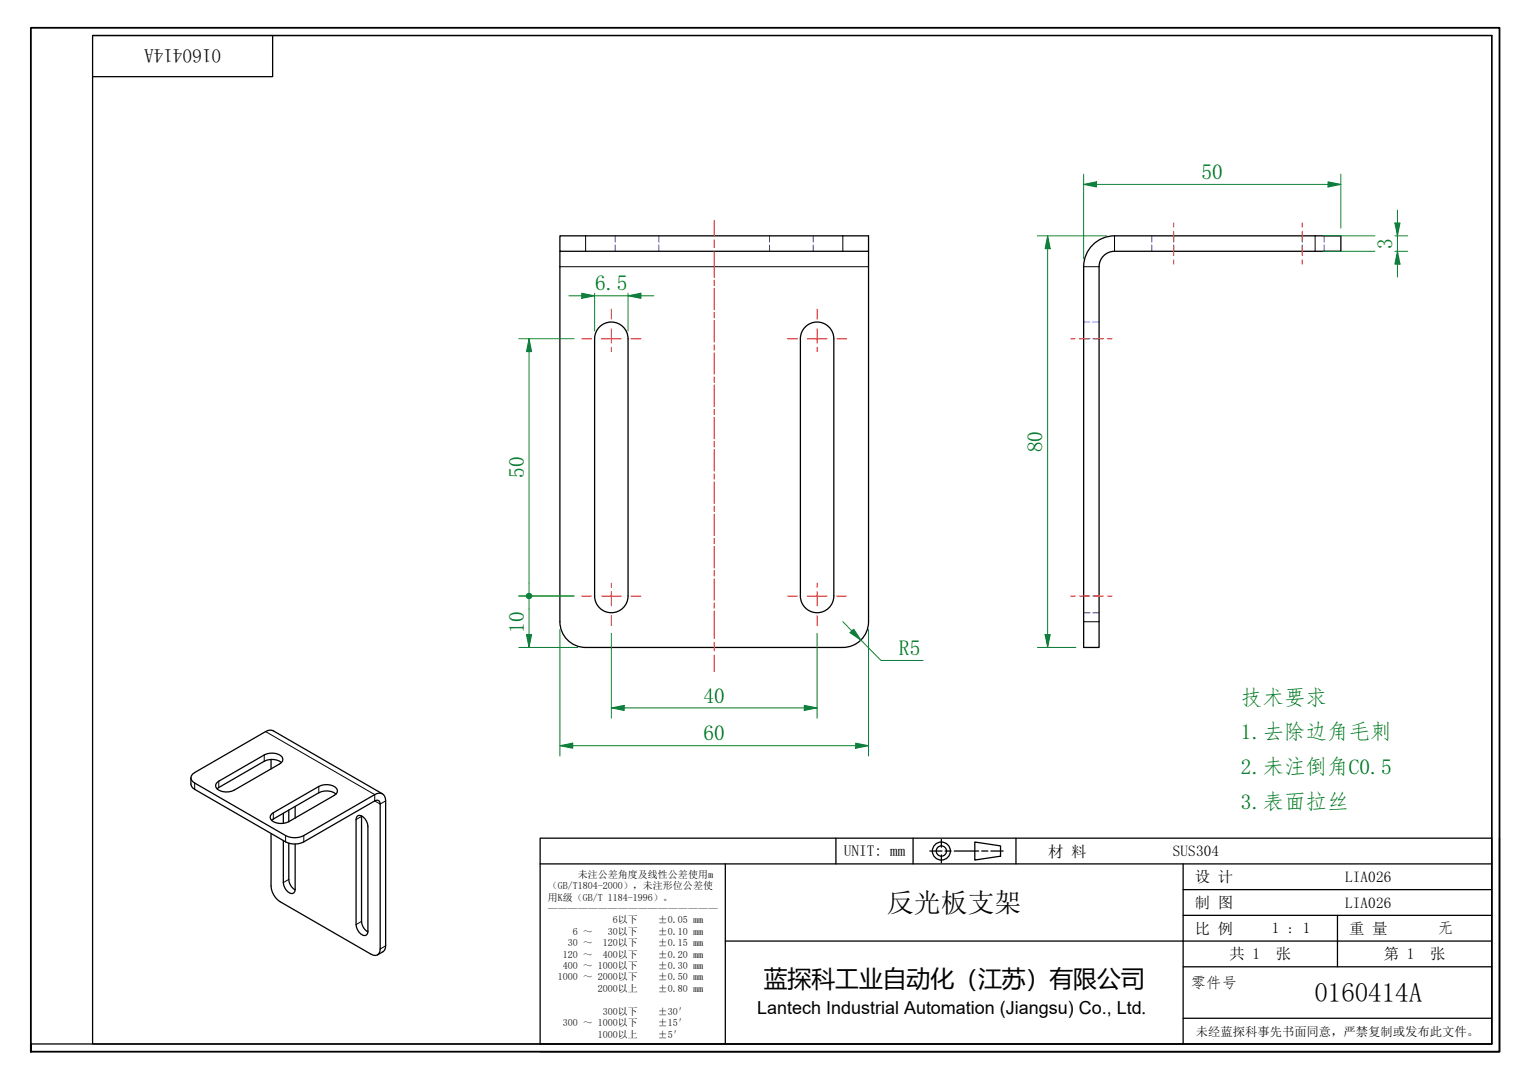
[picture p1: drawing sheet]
<svg xmlns="http://www.w3.org/2000/svg" width="297mm" height="210mm" viewBox="0 0 297 210" stroke-linecap="round" stroke-linejoin="round" font-family="sans-serif">
<g fill="none" stroke="#00f" stroke-width=".19">
<path d="M119.6 45.8v1.2M119.6 47.6v1.2M128.1 45.8v1.2M128.1 47.6v1.2M149.6 45.8v1.2M149.6 47.6v1.2M158.1 45.8v1.2M158.1 47.6v1.2M223.9 45.8v1.2M223.9 47.6v1.2M257.4 45.8v1.2M257.4 47.6v1.2"/>
<path d="M210.7 62.6h1.2M212.5 62.6h1.2M210.7 119.1h1.2M212.5 119.1h1.2"/>
</g>
<g fill="none" stroke="#000" stroke-width=".25">
<path d="M108.8 45.8h60v3h-60zM108.8 48.8v72a5 5 0 0 0 5 5h50a5 5 0 0 0 5-5v-72M212.4 47.6a6 6 0 0 1 4.3-1.8h44v3h-44a3 3 0 0 0-3 3v74h-3v-74a6 6 0 0 1 1.7-4.2zM116.5 63.5a3.2 3.2 0 0 1 3.6-.7 3.2 3.2 0 0 1 2 3v50a3.3 3.3 0 0 1-3.3 3.3 3.3 3.3 0 0 1-3.2-3.3v-50a3.2 3.2 0 0 1 .9-2.3zM156.5 63.5a3.2 3.2 0 0 1 3.6-.7 3.2 3.2 0 0 1 2 3v50a3.3 3.3 0 0 1-3.3 3.3 3.3 3.3 0 0 1-3.2-3.3v-50a3.2 3.2 0 0 1 .9-2.3zM37.1 151.2l.1 1.6 .6 .6 17.7 10.2a3.9 3.9 0 0 0 3.6 0l13.7-7.9a.65 .65 0 0 1 .8-.1 .65 .65 0 0 1 .3 .7v28.1a1.08 1.08 0 0 1-.5 1.2 1.08 1.08 0 0 1-1.3-.1l-17.6-10.2a3.9 3.9 0 0 1-1.8-3.1v-10.2M42.2 152.1l9.2-5.4a3 3 0 0 1 3.5 .5 .9 .9 0 0 1-.5 1.3l-8.9 5.1a3 3 0 0 1-3.5-.5l-.1-.3zM52.7 147.6v1.8M52.8 158.2l9.2-5.3a3 3 0 0 1 3.5 .4 .9 .9 0 0 1-.5 1.3l-8.9 5.1a3 3 0 0 1-3.5-.4v-.7zM54.7 148.2a3.2 3.2 0 0 0-3.3-.2l-9.2 5.3M55.1 158.1v1.9M56.1 157.4v2.3"/>
<path d="M57.4 156.7v2.3M65.3 154.3a3.1 3.1 0 0 0-3.3-.2l-9.2 5.3M69.5 158.6a1.67 1.67 0 0 1 2 1.5v20.9l-.3 .7a1.67 1.67 0 0 1-1.9-1.5l-.1-20.9zM70.3 158.6v20.5a2.51 2.51 0 0 0 1.2 2M74.3 154.3l-21.2-12.3a1.49 1.49 0 0 0-1.5 .2l-13.8 7.9a1.08 1.08 0 0 0-.7 1.1 1.08 1.08 0 0 0 .7 1l17.7 10.2a3.9 3.9 0 0 0 3.6 0l13.7-8a1.29 1.29 0 0 1 1.5-.1 1.29 1.29 0 0 1 .7 1.4v28.1l-.3 .9-1.3 .9M55.1 163.4v8.1a2.2 2.2 0 0 0 1.7 2.2l.5-.4 .1-.4v-8.9M56.1 163.9v7a2.51 2.51 0 0 0 1.3 2.1"/>
</g>
<g fill="none" stroke="#000" stroke-width=".19">
<path d="M108.8 51.8h60M113.8 45.8v3M163.8 45.8v3M210.7 51.8h3M216.7 45.8v3M255.7 45.8v3M210.7 120.8h3M37.8 152.2v1.2M42.5 151.8v1.3M51.4 146.7v1.3M51.6 142.2l21.2 12.2v1.3l1.1 .6 1.1-.6M53.1 158v1.2"/>
<path d="M62 152.9v1.2M70.3 158.7l-1.1 .6M55.5 162.4v1.2M56.1 170.9l-1 .6M59.1 162.4v1.2M70.3 179.1l-1.1 .6M75 183.8l-1.1 .6"/>
</g>
<path d="M228.2 45.8v1.2M228.2 47.6v1.2M253.2 45.8v1.2M253.2 47.6v1.2M210.7 65.8h1.2M212.5 65.8h1.2M210.7 115.8h1.2M212.5 115.8h1.2" fill="none" stroke="#00f" stroke-width=".19"/>
<path d="M6 204.4v-1.5v1.5M6 202.9v-197.5h285.5v199h-285.5" fill="none" stroke="#000" stroke-width=".35"/>
<path d="M18 6.9h272v196h-272zM18 6.9h272M53 6.9v8h-35M290 6.9v196h-284" fill="none" stroke="#000" stroke-width=".25"/>
<g fill="none" stroke="#000" stroke-width=".25">
<path d="M105 162.9h185v40h-185zM105 167.9h185M141 167.9v35M162.5 162.9v5M177.5 162.9v5M180.8 165.4h2.3M183 163.2v1.5M183 166.2v1.5M183.7 165.4h1.2M185.5 165.4h4.8M189.5 163.7l5 .7v2l-5 .8zM190.8 165.4h1.2"/>
<path d="M192.6 165.4h2.4M197.5 162.9v5M230 167.9v35M230 177.9h60M230 172.9h60M260 177.9v10M291.5 162.9v41.5h-186.5M141 182.9h149M230 197.9h60M230 187.9h60"/>
<circle cx="183" cy="165.4" r="1.75"/>
<circle cx="183" cy="165.4" r="1"/>
</g>
<g fill="none" stroke="#f00" stroke-width=".19">
<path d="M113.1 65.8h1.9M116.9 65.8h3.9M118.8 60.1v1.9M118.8 63.9v2.8M118.8 67.5v.8M122.7 65.8h1.9M153.1 65.8h1.9M156.9 65.8h3.9M158.8 60.1v1.9M158.8 63.9v2.8M158.8 67.5v.8M162.7 65.8h1.9"/>
<path d="M113.1 115.8h1.9M116.9 115.8h3.9M118.8 113.3v.9M118.8 115v2.8M118.8 119.7v1.9M122.7 115.8h1.9M153.1 115.8h1.9M156.9 115.8h3.9M158.8 113.3v.9M158.8 115v2.8M158.8 119.7v1.9M162.7 115.8h1.9"/>
</g>
<g fill="none" stroke="#f00" stroke-width=".19">
<path d="M228.2 43.3v.9M228.2 45v1.8M228.2 47.8v1.9M228.2 50.5v.8M253.2 43.3v.9M253.2 45v1.8M253.2 47.8v1.9M253.2 50.5v.8M208.2 65.8h.8M209.8 65.8h1.9M212.7 65.8h1.8M215.3 65.8h.9"/>
<path d="M208.2 115.8h.8M209.8 115.8h1.9M212.7 115.8h1.8M215.3 115.8h.9"/>
</g>
<path d="M258.2 35.8h2.5" fill="none" stroke="#00803f" stroke-width=".19"/>
<path d="M258.2 35.3l2.5 .5-2.5 .5z" fill="#00803f"/>
<path d="M210.7 35.8h2.5M258.2 35.3l2.5 .5-2.5 .5z" fill="none" stroke="#00803f" stroke-width=".19"/>
<path d="M210.7 35.8l2.5-.5v1z" fill="#00803f"/>
<path d="M210.7 35.8l2.5-.5v1zM210.7 33.8v16.5M213.2 35.8h45M260.7 33.8v10.5M203.7 45.8v2.5" fill="none" stroke="#00803f" stroke-width=".19"/>
<path d="M203.7 45.8l.5 2.5h-1z" fill="#00803f"/>
<path d="M203.7 45.8l.5 2.5h-1zM203.7 123.3v2.5" fill="none" stroke="#00803f" stroke-width=".19"/>
<path d="M203.2 123.3h1l-.5 2.5z" fill="#00803f"/>
<path d="M201.7 45.8h13.5M203.7 48.3v75M271.7 43.3v2.5M201.7 125.8h7.5M203.2 123.3h1l-.5 2.5z" fill="none" stroke="#00803f" stroke-width=".19"/>
<path d="M271.2 43.3h1l-.5 2.5z" fill="#00803f"/>
<path d="M271.2 43.3h1l-.5 2.5zM271.7 48.8v2.5" fill="none" stroke="#00803f" stroke-width=".19"/>
<path d="M271.7 48.8l.5 2.5h-1z" fill="#00803f"/>
<path d="M257.2 48.8h10.1M257.2 45.8h10.1M271.2 48.8h2.5M271.2 45.8h2.5M271.7 48.8l.5 2.5h-1zM271.7 40.8v2.5M271.7 45.8v3M271.7 51.3v2.5M102.8 123.3v2.5" fill="none" stroke="#00803f" stroke-width=".19"/>
<path d="M102.3 123.3h1l-.5 2.5z" fill="#00803f"/>
<path d="M102.8 116.5v1.8M102.3 123.3h1l-.5 2.5z" fill="none" stroke="#00803f" stroke-width=".19"/>
<circle cx="102.8" cy="115.8" r=".63" fill="#00803f"/>
<path d="M100.8 115.8h10.8M102.8 113.3v1.9M102.8 118.3v5M100.8 125.8h11.5" fill="none" stroke="#00803f" stroke-width=".19"/>
<circle cx="102.8" cy="115.8" r=".63" fill="#00803f"/>
<path d="M102.8 65.8v2.5" fill="none" stroke="#00803f" stroke-width=".19"/>
<path d="M102.8 65.8l.5 2.5h-1z" fill="#00803f"/>
<path d="M100.8 65.8h10.8M102.8 65.8l.5 2.5h-1zM102.8 68.3v45M100.8 115.8h10.8M108.8 144.9h2.5" fill="none" stroke="#00803f" stroke-width=".19"/>
<g fill="none" stroke="#f00" stroke-width=".19">
<path d="M138.8 42.9v3M138.8 46.6v1.5M138.8 48.9v5M138.8 54.5v1M138.8 56v4.2M138.8 60.7v1.1M138.8 62.3v4.2M138.8 67v1M138.8 68.6v4.1M138.8 73.3v1M138.8 74.8v4.2M138.8 79.5v1.1"/>
<path d="M138.8 81.1v4.2M138.8 85.8v1.1M138.8 87.4v4.2M138.8 92.1v1M138.8 93.7v4.1M138.8 98.4v1M138.8 99.9v4.2M138.8 104.6v1.1M138.8 106.2v4.2M138.8 110.9v1.1M138.8 112.5v4.2M138.8 117.2v1"/>
<path d="M138.8 118.7v5.4M138.8 124.9v1.6M138.8 127.3v3.3"/>
</g>
<path d="M108.8 144.9l2.5-.5v1z" fill="#00803f"/>
<path d="M108.8 144.9l2.5-.5v1zM166.3 144.9h2.5" fill="none" stroke="#00803f" stroke-width=".19"/>
<path d="M166.3 144.4l2.5 .5-2.5 .5z" fill="#00803f"/>
<path d="M108.8 122.3v24.6M118.8 137.6h2.5M168.8 122.3v24.6M111.3 144.9h55M166.3 144.4l2.5 .5-2.5 .5z" fill="none" stroke="#00803f" stroke-width=".19"/>
<path d="M118.8 137.6l2.5-.5v1z" fill="#00803f"/>
<path d="M118.8 137.6l2.5-.5v1zM156.3 137.6h2.5" fill="none" stroke="#00803f" stroke-width=".19"/>
<path d="M156.3 137.1l2.5 .5-2.5 .5z" fill="#00803f"/>
<path d="M113.1 57.5h2.5M118.8 123.1v16.5M121.3 137.6h35M156.3 137.1l2.5 .5-2.5 .5zM158.8 123.1v16.5" fill="none" stroke="#00803f" stroke-width=".19"/>
<path d="M113.1 57l2.5 .5-2.5 .5z" fill="#00803f"/>
<path d="M113.1 57l2.5 .5-2.5 .5zM122.1 57.5h2.5" fill="none" stroke="#00803f" stroke-width=".19"/>
<path d="M122.1 57.5l2.5-.5v1z" fill="#00803f"/>
<path d="M110.6 57.5h2.5M115.6 57.5h6.5M115.6 57v7.3M122.1 57.5l2.5-.5v1zM122.1 57v7.3M124.6 57.5h2.5M165.6 122.6l1.8 1.8" fill="none" stroke="#00803f" stroke-width=".19"/>
<path d="M165.2 123l.8-.7 1.4 2.1z" fill="#00803f"/>
<path d="M163.8 120.8l1.8 1.8M165.2 123l.8-.7 1.4 2.1zM167.4 124.4l3.9 4h8.2" fill="none" stroke="#00803f" stroke-width=".19"/>
<g font-size="5.2">
<text x="172.4" y="177.3">反光板支架</text>
<text x="255.5" y="194.8">0160414A</text>
</g>
<text font-size="4.6" x="148.5" y="191.9">蓝探科工业自动化（江苏）有限公司</text>
<g font-size="4.2" fill="#008000">
<text x="233.6" y="34.8">50</text>
<text x="270.6" y="48.4" transform="rotate(-90 270.6 48.4)">3</text>
<text x="115.7" y="56.4">6.5</text>
<text x="202.6" y="87.9" transform="rotate(-90 202.6 87.9)">80</text>
<text x="101.8" y="92.9" transform="rotate(-90 101.8 92.9)">50</text>
<text x="101.8" y="122.9" transform="rotate(-90 101.8 122.9)">10</text>
<text x="174.8" y="127.3">R5</text>
<text x="136.7" y="136.6">40</text>
<text x="241.2" y="137">技术要求</text>
<text x="136.7" y="143.9">60</text>
<text x="241.2" y="143.7">1.去除边角毛刺</text>
<text x="241.2" y="150.4">2.未注倒角C0.5</text>
<text x="241.2" y="157.2">3.表面拉丝</text>
</g>
<text font-size="3.7" x="43" y="9.6" transform="rotate(180 43 9.6)">0160414A</text>
<text font-size="3.5" x="147.2" y="197.1">Lantech Industrial Automation (Jiangsu) Co., Ltd.</text>
<g font-size="3">
<text x="164" y="166.4">UNIT: mm</text>
<text x="203.8" y="166.5">材 料</text>
<text x="228" y="166.4">SUS304</text>
<text x="232.3" y="171.5">设 计</text>
<text x="261.5" y="171.4">LIA026</text>
<text x="232.3" y="176.5">制 图</text>
<text x="261.5" y="176.4">LIA026</text>
<text x="232.3" y="181.5">比 例</text>
<text x="247.3" y="181.4">1 : 1</text>
<text x="262.3" y="181.5">重 量</text>
<text x="279.5" y="181.4">无</text>
<text x="231.5" y="192">零件号</text>
<text x="239" y="186.5">共 1</text>
<text x="248" y="186.5">张</text>
<text x="269" y="186.5">第 1</text>
<text x="278" y="186.5">张</text>
</g>
<text font-size="2.4" x="232.5" y="201.3">未经蓝探科事先书面同意，严禁复制或发布此文件。</text>
<g font-size="1.9">
<text x="106.5" y="172.8">（GB/T1804-2000），未注形位公差使</text>
<text x="112.3" y="170.6">未注公差角度及线性公差使用m</text>
<text x="106.5" y="175">用K级（GB/T 1184-1996）。</text>
<text x="106.5" y="177.2">—————————————————</text>
<text x="119.1" y="179.5">6以下</text>
<text x="127.9" y="179.5">±0.05 mm</text>
<text x="110.4" y="183.9">30 ～</text>
<text x="111.4" y="181.7">6 ～</text>
<text x="117.2" y="183.9">120以下</text>
<text x="118.2" y="181.7">30以下</text>
<text x="127.9" y="181.7">±0.10 mm</text>
<text x="127.9" y="183.9">±0.15 mm</text>
<text x="108.4" y="190.6">1000 ～ 2000以下</text>
<text x="109.4" y="186.1">120 ～</text>
<text x="109.4" y="188.3">400 ～ 1000以下</text>
<text x="117.2" y="186.1">400以下</text>
<text x="127.9" y="186.1">±0.20 mm</text>
<text x="127.9" y="188.3">±0.30 mm</text>
<text x="127.9" y="190.6">±0.50 mm</text>
<text x="116.2" y="192.8">2000以上</text>
<text x="117.2" y="197.2">300以下</text>
<text x="127.9" y="192.8">±0.80 mm</text>
<text x="127.9" y="197.2">±30′</text>
<text x="109.4" y="199.4">300 ～ 1000以下</text>
<text x="116.2" y="201.7">1000以上</text>
<text x="127.9" y="199.4">±15′</text>
<text x="127.9" y="201.7">±5′</text>
</g>
</svg>
